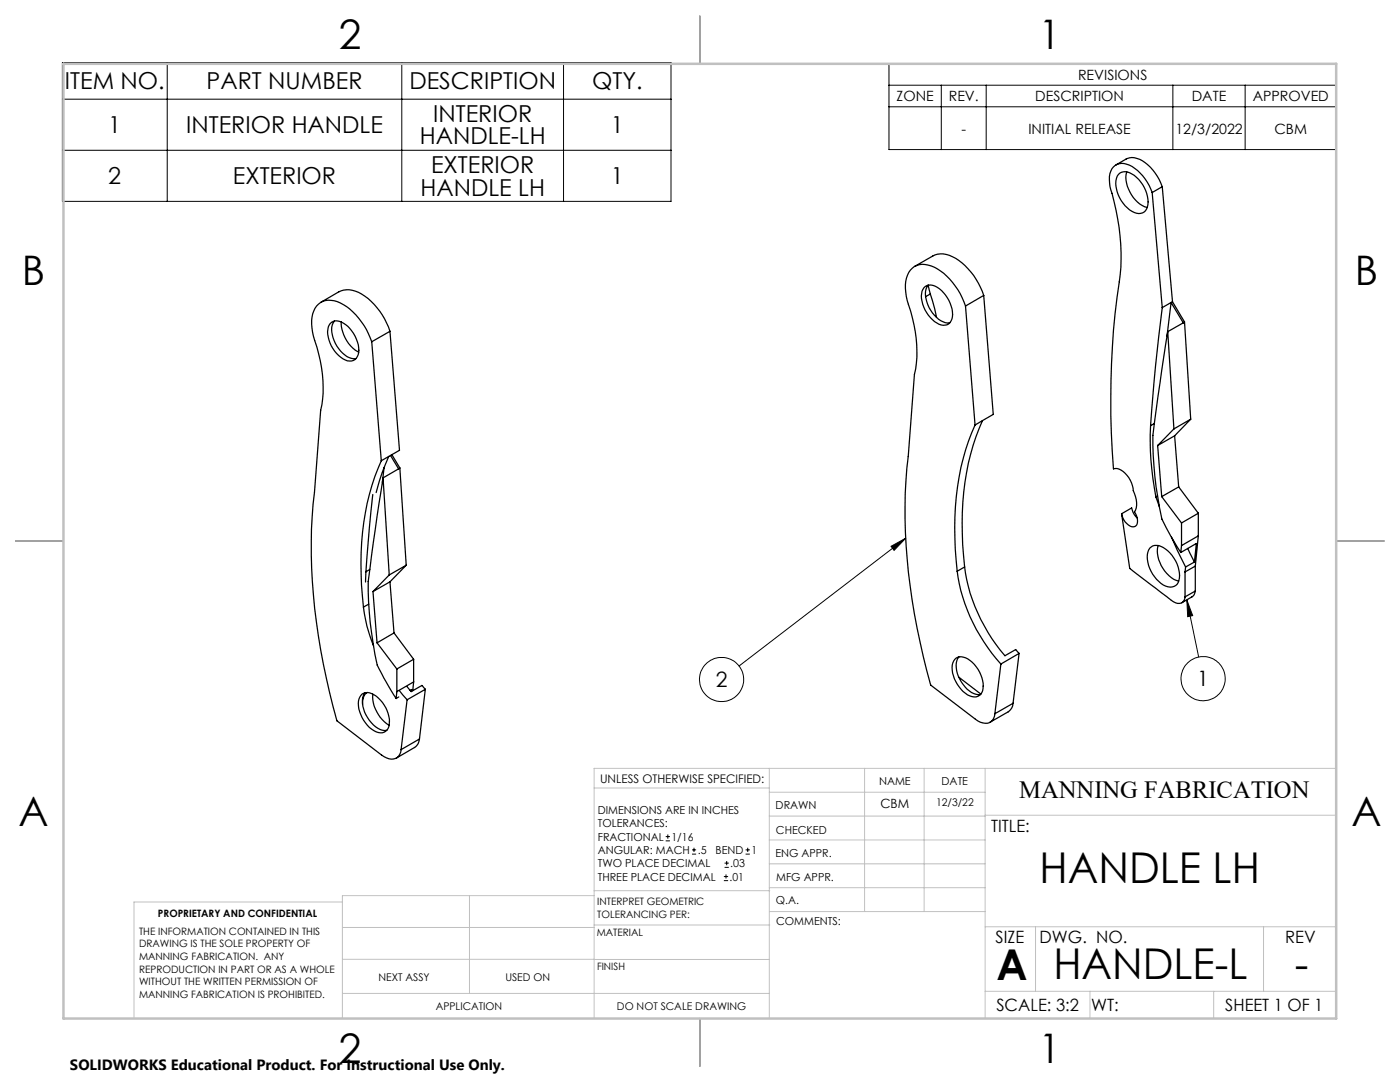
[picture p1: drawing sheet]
<svg xmlns="http://www.w3.org/2000/svg" width="279mm" height="216mm" viewBox="0 0 279 216" stroke-linecap="round" stroke-linejoin="round" font-family="sans-serif">
<g fill="none" stroke="#000" stroke-width=".25">
<path d="M139.7 3.2v9.5M222.7 32.9l2-1.2a3.4 3.4 0 0 1 3.8 .8 10.3 10.3 0 0 1 3.5 4.8M223.4 34.6a2.71 2.71 0 0 1 3.4 .8 6.1 6.1 0 0 1 2 6.3 1.94 1.94 0 0 1-2.9 .5 6.7 6.7 0 0 1-3.1-6.6l.2-.4zM224.9 34.3a6.5 6.5 0 0 0 4.1 7.1M229.9 38.4a9.1 9.1 0 0 0-5-5.6 2.53 2.53 0 0 0-3.5 2.4l.1 2a45 45 0 0 1 1.4 22.2 170.4 170.4 0 0 0-.7 34.2 3.1 3.1 0 0 1 3.1 1.7l.5 1 .4 1.6a4.5 4.5 0 0 1 .2 4.3 2.28 2.28 0 0 1 .2 2.8 1.92 1.92 0 0 1-2.3-1.2l-.5-1.3M229.9 38.4l2.1 23M232 37.3l-2.1 1.1M232 37.3l2 22.9M182.5 53.2l3.7-2.1a4.4 4.4 0 0 1 4.5 .4 14 14 0 0 1 5.6 7.4M184.4 57.4a2.19 2.19 0 0 1 3.1 .2 6.5 6.5 0 0 1 2.5 6.1 1.8 1.8 0 0 1-3 .8 6.4 6.4 0 0 1-3-6.4zM185.7 58.7l-.5-1.8a3.3 3.3 0 0 0-.2 3.3 6 6 0 0 0 4.1 4.3l.4-.1M185.7 58.7l1.2 4.7"/>
<path d="M185.7 58.7l-1 .5M196.3 58.9l-3.6 2.2M196.3 58.9l1.9 23.8-2.1 1.2M64 60.3l3.7-2.1a4.8 4.8 0 0 1 5.1 .9 14 14 0 0 1 5 7M65.9 64.6a2.19 2.19 0 0 1 3.1 .2 6.5 6.5 0 0 1 2.5 6 1.82 1.82 0 0 1-3 .8 6.4 6.4 0 0 1-3-6.3zM66.7 64.1a3.2 3.2 0 0 0-.2 3.3 6.2 6.2 0 0 0 3.6 4.1h.9M68.1 64.2a7 7 0 0 0 3.5 6.1M74.2 68.2a13.4 13.4 0 0 0-6.9-8 3.6 3.6 0 0 0-5 3.1l-.1 1.4 .2 1.6a43.2 43.2 0 0 1 2.1 9.7v1.3a18.1 18.1 0 0 1-.5 4.6l-1.2 16.3a113.3 113.3 0 0 0 3 39.9l1.4 5.7 9.5 7.2a2 2 0 0 0 2.1 .4 2 2 0 0 0 1.2-1.8M74.2 68.2l1.9 23.7M77.8 66.1l-3.6 2.1M77.8 66.1l1.9 23.8-2.1 1.2M192.7 61.1a13.2 13.2 0 0 0-6.9-8 3.5 3.5 0 0 0-5 3l-.1 1.4 .2 1.6a39.4 39.4 0 0 1 2.1 11 18.1 18.1 0 0 1-.5 4.6l-1.2 16.4a113.6 113.6 0 0 0 3 39.9l1.4 5.7 9 6.8a2.39 2.39 0 0 0 3.3 .2l.5-.8v-.5"/>
<path d="M192.7 61.1l1.9 23.7M232 61.4a370.1 370.1 0 0 0-2.4 23.5M233 66.2l-2.2 15.5a45.8 45.8 0 0 0-.1 15.4l.7 4.3a12.9 12.9 0 0 0 1.8 4.7l2.5 4.1M233 66.2l1.3 19.4M233.7 60.4l-.8 6.7M233.7 60.4l-1.7 1M233.7 60.4l2.4 4M234 60.2l-.3 .2M234 60.2l2.4 4M236.1 64.4l-3.1 1.8M236.4 64.2l-.3 .2M236.4 64.2l1.2 19.4"/>
<path d="M74.4 98.7l-1.4 15.4M76.1 91.9a53.3 53.3 0 0 0-3.8 27l.2 2.2M76.4 95.4l-2.6 18a38.5 38.5 0 0 0 .1 10.7l.9 6.5a14.3 14.3 0 0 0 2.3 5.5l2 3.3M76.4 95.4l1.3 19.3M76.7 93.3l-.4 2.9M77.6 91.1a40.6 40.6 0 0 0-2.5 7.2M77.6 91.1l-1.5 .8M77.9 90.9l1.7 2.7M78.2 90.7l1.6 2.7M79.6 93.6l-3.2 1.8M79.8 93.4l-.2 .2M79.8 93.4l1.3 19.4"/>
<path d="M194.6 84.8a53.3 53.3 0 0 0-3.8 27l.2 2.2M196.1 83.9a53.3 53.3 0 0 0-3.8 27l.2 2.2M196.1 83.9l-1.5 .9M229.6 84.9a57.8 57.8 0 0 0 1.1 14.3M230.4 84.5l-.8 .4M230.7 99.2l.7 1.9M231 99l-.3 .2M231 88.9l.8 10.2M231.8 99.1l4 5.3M234.3 85.6l-3.3 3.3M234.4 87l-3.4 1.9M234.4 87l.8 10.2"/>
<path d="M235.2 97.2l-3.4 1.9M235.2 97.2l3.9 5.2M237.6 83.6l-3.3 2M237.6 83.6l-3.2 3.4M3.1 107.9h9.6M73 114.1v2M73.8 113.6l-.8 .5M74.4 118l.8 10.3M77.7 114.7l-3.3 3.3M77.8 116.1l-3.4 1.9M77.8 116.1l.8 10.2M81.1 112.8l-3.4 1.9"/>
<path d="M81.1 112.8l-3.3 3.3M191 114a34.3 34.3 0 0 0 8.7 18.5M192.5 113.1a34.5 34.5 0 0 0 8.1 17.7l2.1-1.2 .7 .8M192.5 113.1l-1.5 .9M223.8 102.5l1.7 10.9 7.3 5.6a4 4 0 0 0 2.6 1.4 1.2 1.2 0 0 0 1.1-1.3M223.8 102.5l2-1.1 .5 1.2 .7 .8M229.4 109.4a2.26 2.26 0 0 1 3.2 .2 6.5 6.5 0 0 1 2.7 6.2 1.91 1.91 0 0 1-3.1 .9 6.8 6.8 0 0 1-3.1-6.6zM231.1 108.9a6.4 6.4 0 0 0 4.1 7.1M233.8 107.2l2.8 5.9M235.7 110.2l3.1-1.8-.4 3.7M235.8 104.4v4.5M235.8 108.9l-.1 1.3"/>
<path d="M236.5 114.1v5M236.6 113.1l-.1 1M237 109.4l1.4 2.7M238.4 112.1l-1.8 1M238.5 117.9a1.35 1.35 0 0 1-.6 1.2l-2 1.2M238.5 113l-2 1.1M238.5 117.9l-2 1.2M238.5 113v4.9M239.1 102.4l-3.3 2M239.1 106.9l-3.3 2M239.1 102.4v4.5M239.1 106.9l-.6 6.1"/>
<path d="M266.7 107.9h9.5M72.3 138.5a2.64 2.64 0 0 1 3.2 .8 5.9 5.9 0 0 1 1.9 6.1 1.85 1.85 0 0 1-2.8 .4 6.5 6.5 0 0 1-3-6.3zM72.5 121.1l.7 3.9 1.3 3.9M72.8 138.2a4.9 4.9 0 0 0 .9 5.6 4 4 0 0 0 3.5 1.9M73.3 138.2l-.2 .1a2.69 2.69 0 0 0-.7 2.2M73.6 120.5l-1.1 .6M74.4 138.5a7.2 7.2 0 0 0 3.2 6.2M75.2 128.3l4 5.2M78.6 126.3l-3.4 2M78.6 126.3l4 5.3M79.2 133.5v4.5M79.2 138l-.1 1.4"/>
<path d="M79.6 139.1l-.5 .3M79.7 137.8l1.5 1.8M81.2 137l.9 1 2.1-1.2 .7 .7M81.2 139.6l-1.2 10M81.8 137.8l.4-.2-.1 .4M82.6 131.6l-3.4 1.9M82.6 136.1l-3.4 1.9M82.6 131.6v4.5M82.6 136.1l-.2 1.7M84.9 137.5l-3.7 2.1M84.9 137.5l-1.2 10M190.5 131.6a2.19 2.19 0 0 1 3.1 .2 6.5 6.5 0 0 1 2.5 6 1.86 1.86 0 0 1-3 .8 6.6 6.6 0 0 1-3-6.3z"/>
<path d="M191.3 131.1a4.8 4.8 0 0 0 .9 5.5 3.8 3.8 0 0 0 3.5 2M191.4 135.1l4.4 3.4M199.7 132.5l-1.2 9.9M203.4 130.4l-3.7 2.1M203.4 130.4l-1.2 9.9M83.7 147.5a2.15 2.15 0 0 1-1 1.7l-3.6 2.1M83.7 147.5l-3.7 2.1M202.2 140.3a2.12 2.12 0 0 1-1 1.7l-3.6 2.1M202.2 140.3l-3.7 2.1M139.7 203.2v9.6"/>
</g>
<g fill="none" stroke="#000" stroke-width=".2">
<path d="M12.5 12.5h121.4v27.7h-121.4zM12.5 19.8h121.4M33.4 12.5v27.7M80.2 12.5v27.7M112.5 12.5v27.7M177.4 12.7h89.3v17.1h-89.3zM177.4 17h89.3M187.9 17v12.8M196.8 17v12.8M234.1 17v12.8M248.5 17v12.8M12.5 30h121.4"/>
<path d="M177.4 21.3h89.3M177.8 109l3-1.6-2.4 2.4zM180.8 107.4l-33.3 25.5M236.9 119.7l1.1 3.1-1 .2zM236.9 119.7l2.3 11.4M132.9 167.8h.8M132.9 166.9h.8M133.3 166.5v.9M138.1 170.4h.8M138.1 169.6h.8M138.5 169.2v.8M144.5 175.7h.8"/>
<path d="M144.5 174.9h.8M144.6 173.1h.9M144.6 172.2h.9M144.9 174.5v.8M145 171.8v.8M148.8 170.4h.8M148.8 169.6h.8M149.2 169.2v.8"/>
<circle cx="144" cy="135.6" r="4.4"/>
<circle cx="240.1" cy="135.4" r="4.4"/>
</g>
<g fill="none" stroke="#c0c0c0" stroke-width=".2">
<path d="M118.6 157.2h34.9M153.5 153.3v49.9M153.5 158.1h43.1M172.5 153.3v28.6M184.4 153.3v28.6M196.6 153.3v49.9M266.7 153.3h-148.1v49.9M68.3 180h-41.6v23.2M93.7 178.7v19.5M118.6 178.7h-50.3v24.5M118.6 177.7h35M153.5 167.6h43.1"/>
<path d="M153.5 162.8h43.1M153.5 172.4h43.1M153.5 177.1h43.1M196.6 162.7h70.1M68.3 198.2h85.2M68.3 191.4l85.2 .1M68.3 185.1h50.3M118.6 184.6h35M153.6 181.9h43M196.6 197.8h70.1M196.6 184.9h70.1M206.7 184.9v12.9"/>
<path d="M217.5 197.8v5.4M242.2 197.8v5.4M252.2 184.9v12.9"/>
</g>
<path d="M139.7 3.2v9.5M3.1 107.9h9.6M266.7 107.9h9.5M139.7 203.2v9.6" fill="none" stroke="#c0c0c0" stroke-width=".25"/>
<path d="M12.7 12.7h254v190.5h-254z" fill="none" stroke="#c0c0c0" stroke-width=".5"/>
<path d="M236.9 119.7l1.1 3.1-1 .2zM177.8 109l3-1.6-2.4 2.4z" fill="#000"/>
<g font-size="8.5">
<text x="207.5" y="176.2">HANDLE LH</text>
<text x="198.9" y="195.5">A</text>
<text x="210.2" y="195.4">HANDLE-L</text>
<text x="258.4" y="195.4">-</text>
</g>
<g font-size="8.1">
<text x="67.6" y="9.7">2</text>
<text x="207.3" y="9.7">1</text>
<text x="4.4" y="57">B</text>
<text x="270.4" y="57">B</text>
<text x="3.7" y="164.9">A</text>
<text x="269.7" y="164.9">A</text>
<text x="67.6" y="212.2">2</text>
<text x="207.3" y="212.2">1</text>
</g>
<text font-size="4.9" x="203.4" y="159.3">MANNING FABRICATION</text>
<g font-size="4.7">
<text x="13" y="17.8">ITEM NO.</text>
<text x="41.2" y="17.8">PART NUMBER</text>
<text x="81.7" y="17.8">DESCRIPTION</text>
<text x="118.1" y="17.8">QTY.</text>
<text x="21.6" y="26.6">1</text>
<text x="37.1" y="26.6">INTERIOR HANDLE</text>
<text x="83.8" y="28.8">HANDLE-LH</text>
<text x="86.5" y="24.3">INTERIOR</text>
<text x="121.9" y="26.6">1</text>
<text x="86" y="34.5">EXTERIOR</text>
<text x="21.6" y="36.8">2</text>
<text x="46.5" y="36.8">EXTERIOR</text>
<text x="83.9" y="39">HANDLE LH</text>
<text x="121.9" y="36.8">1</text>
</g>
<g font-size="4.2">
<text x="142.9" y="137.1">2</text>
<text x="239" y="136.9">1</text>
</g>
<g font-size="3.4">
<text x="197.8" y="166">TITLE:</text>
<text x="198.7" y="188.1">SIZE</text>
<text x="207.5" y="188.1">DWG. NO.</text>
<text x="256.5" y="188.2">REV</text>
<text x="198.8" y="201.7">SCALE: 3:2</text>
<text x="217.7" y="201.8">WT:</text>
<text x="244.5" y="201.7">SHEET 1 OF 1</text>
</g>
<text font-size="3" x="14" y="213.5">SOLIDWORKS Educational Product. For Instructional Use Only.</text>
<g font-size="2.8">
<text x="215.1" y="15.9">REVISIONS</text>
<text x="178.9" y="20.2">ZONE</text>
<text x="189.4" y="20.2">REV.</text>
<text x="206.6" y="20.2">DESCRIPTION</text>
<text x="237.8" y="20.2">DATE</text>
<text x="250" y="20.2">APPROVED</text>
<text x="191.9" y="26.6">-</text>
<text x="205.2" y="26.6">INITIAL RELEASE</text>
<text x="234.6" y="26.6">12/3/2022</text>
<text x="254.3" y="26.6">CBM</text>
</g>
<text font-size="2.5" x="175.7" y="161.3">CBM</text>
<text font-size="2.4" x="119.8" y="156.2">UNLESS OTHERWISE SPECIFIED:</text>
<g font-size="2.2">
<text x="154.8" y="161.4">DRAWN</text>
<text x="175.4" y="156.6">NAME</text>
<text x="187.9" y="156.7">DATE</text>
<text x="119.3" y="162.4">DIMENSIONS ARE IN INCHES</text>
<text x="119.3" y="165.1">TOLERANCES:</text>
<text x="119.3" y="167.8">FRACTIONAL</text>
<text x="134" y="167.8">1/16</text>
<text x="154.9" y="166.3">CHECKED</text>
<text x="119.3" y="173.1">TWO PLACE DECIMAL</text>
<text x="119.3" y="170.4">ANGULAR: MACH</text>
<text x="139.2" y="170.4">.5</text>
<text x="142.8" y="170.4">BEND</text>
<text x="145.8" y="173.1">.03</text>
<text x="150" y="170.4">1</text>
<text x="154.8" y="171">ENG APPR.</text>
<text x="119.3" y="175.7">THREE PLACE DECIMAL</text>
<text x="145.6" y="175.7">.01</text>
<text x="154.9" y="175.7">MFG APPR.</text>
<text x="154.9" y="180.4">Q.A.</text>
<text x="154.9" y="184.6">COMMENTS:</text>
</g>
<g font-size="2.1">
<text x="186.8" y="160.7">12/3/22</text>
<text x="75.5" y="195.7">NEXT ASSY</text>
<text x="100.9" y="195.7">USED ON</text>
<text x="86.9" y="201.5">APPLICATION</text>
<text x="123.1" y="201.6">DO NOT SCALE DRAWING</text>
</g>
<g font-size="2">
<text x="31.5" y="182.9">PROPRIETARY AND CONFIDENTIAL</text>
<text x="119.2" y="180.6">INTERPRET GEOMETRIC</text>
<text x="119.2" y="183.1">TOLERANCING PER:</text>
<text x="27.8" y="186.5">THE INFORMATION CONTAINED IN THIS</text>
<text x="27.8" y="189">DRAWING IS THE SOLE PROPERTY OF</text>
<text x="27.8" y="191.6">MANNING FABRICATION. ANY</text>
<text x="119.1" y="186.7">MATERIAL</text>
<text x="27.8" y="194.1">REPRODUCTION IN PART OR AS A WHOLE</text>
<text x="27.8" y="196.6">WITHOUT THE WRITTEN PERMISSION OF</text>
<text x="119.1" y="193.5">FINISH</text>
<text x="27.8" y="199.1">MANNING FABRICATION IS PROHIBITED.</text>
</g>
</svg>
